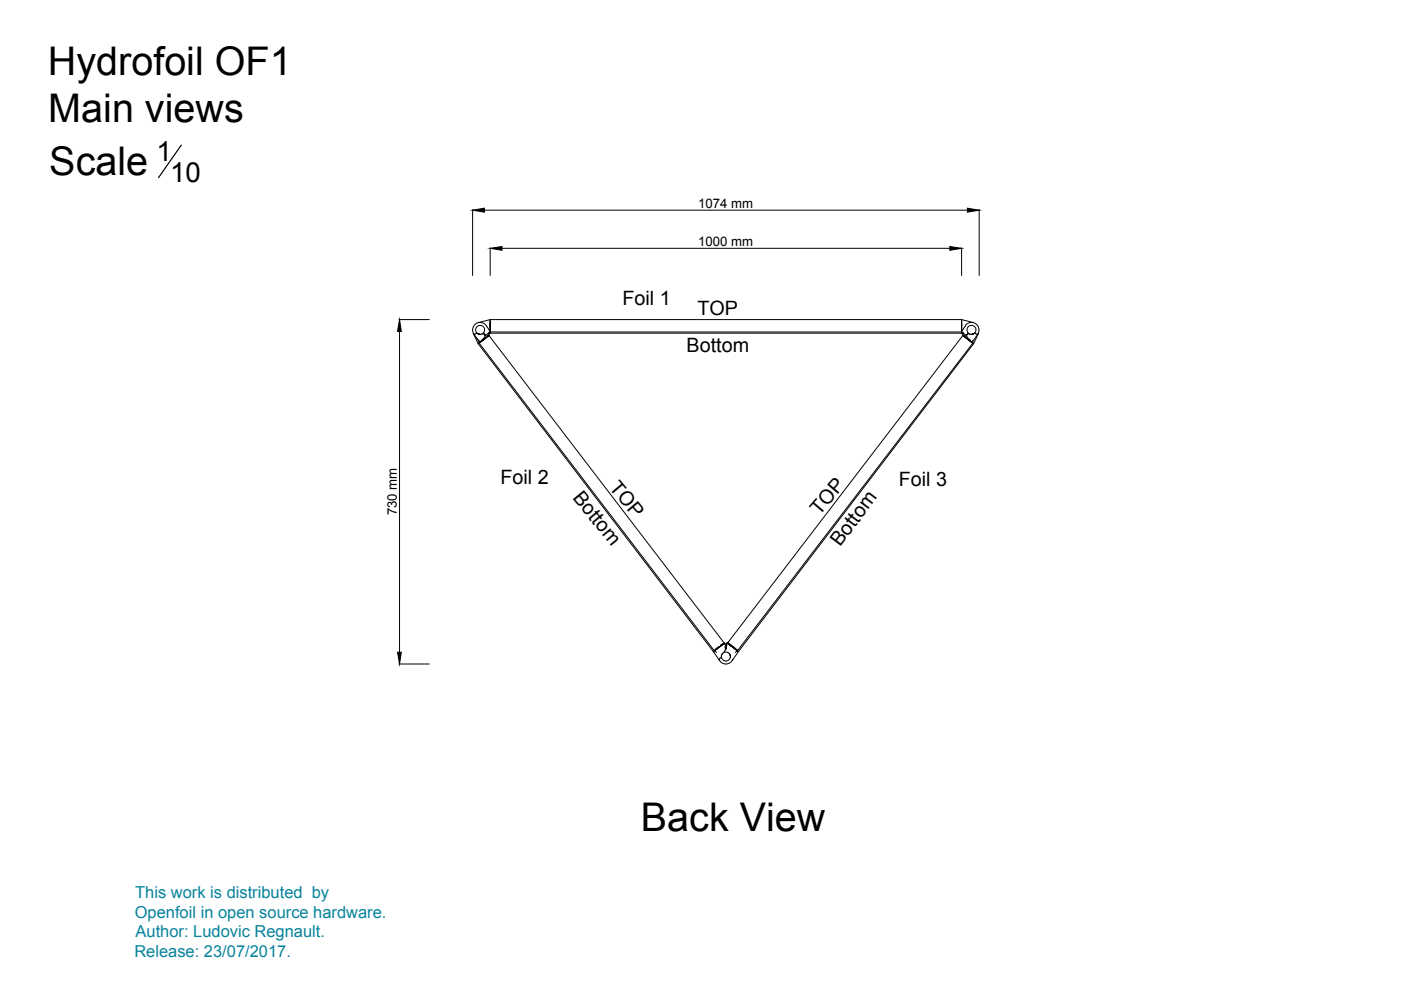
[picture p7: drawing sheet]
<svg xmlns="http://www.w3.org/2000/svg" width="297mm" height="210mm" viewBox="0 0 297 210" stroke-linecap="round" stroke-linejoin="round" font-family="sans-serif">
<!-- layer: OF1 -->
<g fill="none" stroke="#000" stroke-width=".21">
<path d="M100.3 70.6l1.1 2.3M100.5 70.9l.2 .2M100.5 70.9l1.1 1.4M100.9 70.8l-.4 .1M101 70.6l-.1 .1M101 71.7l.5 .6M101.1 70.6a.95 .95 0 0 1 .2-1.5 .95 .95 0 0 1 1.4 .5 .95 .95 0 0 1-.8 1.3M101.1 70.6l.5 .3M101.1 70.6v.1M101.4 72.9h.1M101.4 72.9l49.9 65.3M101.4 72.8v.1"/>
<path d="M101.5 72.8h.1M101.5 72.8h-.1M101.5 70.9h.1M101.6 72.8h-.1M101.6 72.8h.1M101.6 72.2v.6M101.6 70.9h.1M101.6 72.7v.1M101.6 72.7h.1M101.6 72.8l49.9 65.2M101.7 70.9h.1M101.7 72.7h-.1"/>
<path d="M101.7 72.7h.1M101.7 72.6v.1M101.7 72.6h.1M101.7 70.9h.2M101.8 72.6h.1M101.8 70.9h.1M101.8 72.6h-.1M101.8 72.5v.1M102 72.5h.1M102.1 72.3l-.3 .2M102.1 72.4h.1M102.2 72.3h.1"/>
<path d="M102.2 72.3h-.1M102.2 72.2v.1M102.2 72.2h.1M102.3 70.8h.2M102.3 72.2h.1M102.4 72.2h.1M102.4 72.1l-.2 .1M102.4 72.1h.1M102.5 72l-.1 .1M102.5 72h.1M102.5 70.8h.2M102.6 72h.1"/>
<path d="M102.7 71.9l-.2 .1M102.7 72h.1M102.7 70.9h.1M102.7 71.9h.1M102.8 71l.2 .1M102.8 71h.1M102.8 71.8h.1M102.9 71.1h.1M102.9 71.8h.1M102.9 71.7h.1M102.9 71.7l-.2 .2M102.9 71.2l-.7 1"/>
<path d="M102.9 71.2h.1M103 71.7h-.1M103 71.1l-.1 .1M103 71.7h.1M103.1 71.6h.1M103.3 71.4h.1M103.3 71.4l-.3 .3M103.4 71.4h.1M103.4 71.3h.1M103.5 71.3l-.1 .1M103.5 71.3h.1M103.5 70.7h.1"/>
<path d="M103.5 70.7l.1 .1M103.5 71.2v.1M103.5 71.2h.1M103.6 71.2h.1M103.6 70.8h.1M103.6 70.6v.2M103.7 71.1h.1M103.7 70.6v.5M103.7 71.1l-.1 .1M103.7 71.1l49.9 65.3M103.7 70.5v.1M103.7 70.6v.1"/>
<path d="M103.7 70.6h.1M103.9 70.4h-.1M103.9 70.6h.1M103.9 67.8v.2M103.9 67.9h.1M103.9 68h.1M103.9 68.5v.1M103.9 68.6v.4M103.9 69.1h.1M103.9 69.8v.5a2.56 2.56 0 0 0-2.2-1.9 1.59 1.59 0 0 0-1.2 2.5M103.9 70h.1M103.9 70.1h.1"/>
<path d="M103.9 70.4h.1M103.9 70.3v.2M103.9 67.8h.1M103.9 70.5v.1M103.9 70.5h.1M103.9 68v.1M103.9 68.2h.1M103.9 68.3h.1M103.9 68.1v.3M103.9 68.4v.1M103.9 69.2h.1M103.9 69.2v.3"/>
<path d="M103.9 69.5v.2M103.9 69.7v.1M103.9 69.8h.1M103.9 68.4h.1M103.9 68.5h.1M103.9 68.6h.1M103.9 68.8h.1M103.9 68.9h.1M103.9 69h.1M103.9 69v.2M103.9 69.3h.1M103.9 69.4h.1"/>
<path d="M103.9 69.6h.1M103.9 69.9h.1M103.9 70.3h.1M103.9 70.4l-1 .7M103.9 67.8l-2.5 .6M103.9 70.6l-.3 .2M103.9 67.8h100M103.9 70.4h100M103.9 70.6h100M203.9 70.6h.1M203.9 67.8v.1M203.9 67.9v.1"/>
<path d="M203.9 68.5v.1M203.9 68.6v.4M203.9 69.1h.1M203.9 70h.1M203.9 70.1h.1M203.9 70.4h.1M203.9 70.3v.2M203.9 67.8h.1M203.9 70.5v.1M203.9 70.5h.1M203.9 68h.1M203.9 68.1h.1"/>
<path d="M203.9 68v.1M203.9 68.2h.1M203.9 68.3h.1M203.9 68.1v.3M203.9 68.4v.1M203.9 69v.2M203.9 69.2v.3M203.9 69.5v.2M203.9 69.7h.1M203.9 69.8h.1M203.9 70.3h.1M203.9 69.9h.1"/>
<path d="M203.9 69.7v.1M203.9 69.6h.1M203.9 69.4h.1M203.9 69.3h.1M203.9 69.2h.1M203.9 69h.1M203.9 68.9h.1M203.9 68.8h.1M203.9 68.7h.1M203.9 68.6h.1M203.9 68.5h.1M203.9 68.4h.1"/>
<path d="M203.9 70.6l.3 .2M203.9 67.8l2.5 .6M204 70.4l.9 .7M204.1 70.6h.1M204.1 70.5l-.1 .1M204.1 70.6l.1 .2M204.1 71.1h.1M204.1 71.1l.1 .1M204.1 71.1l-49.9 65.3M204.2 71.2h.1M204.2 70.8h.1M204.2 70.6v.2"/>
<path d="M204.2 70.8l-.1 .3M204.2 70.7v.1M204.2 70.7h.1M204.3 71.2v.1M204.3 71.2h.1M204.3 70.7h-.1M204.3 71.3h.1M204.3 70.7h.1M204.3 71.3l.2 .1M204.4 71.3h.1M204.4 71.4h.1M204.5 71.4h.1"/>
<path d="M204.5 71.4l.4 .3M204.6 71.5h.1M204.6 71.4h.1M204.6 69.1a1.59 1.59 0 0 1 2.3-.5 1.59 1.59 0 0 1 .4 2.3M204.7 69.1l-.8 1.2v-.5M204.7 71.6h.1M204.8 71.6h.1M204.9 71.7h.1M204.9 71.7l.2 .2M204.9 71.2l.7 1-.2-.1M204.9 71.2h.1M204.9 71.1h.1"/>
<path d="M204.9 71.1h-.1l.1 .1M205 71l-.1 .1M205 71h.1M205 70.9v.1M205 71.8h.1M205.1 71.9h.1M205.1 70.9h.1M205.1 71.9v.1M205.1 72l.3 .1M205.3 70.8h-.2M205.3 72h.1M205.4 72.1h.1"/>
<path d="M205.4 72.2h.1M205.5 70.8a.95 .95 0 0 1-.2-1.5 .95 .95 0 0 1 1.4 .1 .95 .95 0 0 1-.3 1.4M205.5 70.8l.4 .1M205.5 72.2h.1M205.5 70.8h-.2M205.6 72.2l.4 .3M205.6 72.2h.1M205.7 72.3h.1M205.7 72.4h.1M205.9 70.9h.2M206 70.9h.1M206 72.6h.1"/>
<path d="M206 72.5v.1M206.1 72.6v.1M206.1 72.6h.1M206.1 72.7h.1M206.1 70.9h-.1M206.2 70.9h-.1M206.2 72.7h.1M206.2 70.9h.1M206.2 72.7v.1M206.2 72.8h.1M206.2 72.2v.6M206.2 72.8l-49.9 65.2"/>
<path d="M206.3 72.8l.1 .1M206.3 72.8h.1M206.4 72.9h.1M206.4 70.8h.1M206.4 70.8l-.2 .1M206.4 72.9l-49.9 65.3M206.7 70.6l.2 .1M206.9 70.8l.4 .1-1.1 1.4M207.5 70.6l-1.1 2.3M151.3 138.2h.1M151.3 138.2l1.3 1.9M151.3 138.1h.1"/>
<path d="M151.3 138.1v.1M151.4 138.1h.1M151.4 138l-.1 .1M151.4 138h.1M151.5 138h-.1M151.5 138h.1M151.5 138l.4 .3M151.6 137.9h.1M151.6 137.9l-.1 .1M151.7 137.8l-.1 .1M151.7 137.8h.1M151.9 137.7h.1"/>
<path d="M151.9 137.7l-.2 .1M152 137.6h.1M152 137.6l-.1 .1M152.1 137.5h.1M152.1 137.5v.1M152.2 137.4h.1M152.3 137.4h.1M152.3 137.4l-.2 .1M152.4 137.3h.1M152.6 137.2h.1M152.5 137.2l-.2 .2M152.5 139.7l-.1 .1"/>
<path d="M152.7 139.6l-.2 .1M152.7 137.1h.1M152.7 137h.1M152.8 137l-.2 .2M152.8 137h.1M152.9 136.9l-.1 .1M152.9 136.9h.1M152.9 139.1h.1M153 136.9h.1M153 139.1h.1M153 139.1a.95 .95 0 0 0 .9 1.1 .95 .95 0 0 0 1-1.1M153 139.4h.1"/>
<path d="M153 139h.1M153 139.4l-.3 .2M153 138.9l.1-.1a.95 .95 0 0 1 1.6-.2l.1 .4M153 136.8h.1M153 139v.1M153 138.9v.1M153.2 136.7h.1M153.4 136.5l-.5 .4M153.4 136.5h.1M153.5 136.5h-.1M153.5 136.5h.1M153.5 136.4h.1"/>
<path d="M153.5 136.4v.1M153.6 136.4h.1M153.6 136.4h-.1M153.6 136.4l.3 .4-.2-.2M153.7 136.6h.1M153.7 136.6l.4 .5M153.8 137.8l-.3 .5M153.8 137.6h.1M153.8 137.6v.2M153.9 136.9l.2-.1v.3M153.9 137.4h.2l-.1 .2M153.9 137.2l-.1-.1v.3l.2 .1"/>
<path d="M154 137.6h.1M154 137.6h-.2M154.1 137.1l-.3 .2M154.1 136.6h.1M154.1 136.6l-.3 .2M154.2 136.4h.1M154.2 136.4l-.1 .2M154.3 136.4h.1M154.3 136.4v.1M154.3 136.5l.1 .1M154.3 136.5h.1M154.4 136.5h.1"/>
<path d="M154.5 136.6h.1M154.4 136.6h.1M154.5 136.6l.1 .1M154.6 136.6h.1M154.6 136.7h.1M154.6 136.7l.3 .2M154.7 136.7h.1M154.8 136.8h.1M154.8 138.9v.1M154.8 139h.1M154.8 139.1h.1M154.9 136.8h.1"/>
<path d="M154.9 136.9h.1M154.9 139.1h.1M154.9 139v.1M154.9 136.9l.1 .1M155 136.9h.1M155 137h.1M155 137l.3 .2M155.1 137.1h.1M155.2 137.1h.1M155.3 137.2h.1M155.3 137.2l.1 .1M155.4 137.2h.1"/>
<path d="M155.4 137.3h.1M155.4 139.8a1.59 1.59 0 0 1-1.5 1 1.59 1.59 0 0 1-1.5-1M155.5 137.3v.1M155.5 137.4h.1M155.5 137.4l.2 .1M155.6 137.4h.1M155.7 137.5h.1M155.7 137.5l.1 .1M155.8 137.6l.3 .2M155.8 137.6h.1M155.9 137.7h.1M156.1 137.8l.1 .1"/>
<path d="M156.1 137.8h.1M156.2 137.9h.1M156.3 137.9h.1M156.3 138h.1M156.3 137.9v.1M156.3 138l-.4 .3M156.4 138h.1M156.4 138l.1 .1M156.5 138.1h.1M156.5 138.2h.1M156.5 138.1v.1M156.5 138.2l-1.3 1.9"/>
</g>
<!-- layer: Cotation -->
<path d="M100.2 44.4v14M102.7 44.6h102.4M103.9 52.6v5.8M106.4 52.6h95M203.9 52.6v5.8M207.6 44.4v14M84.6 67.8h6.4M84.7 70.3v68M84.6 140.8h6.4" fill="none" stroke="#000" stroke-width=".21"/>
<path d="M100.2 44.6l2.5-.5v.9zM103.9 52.6l2.5-.3v.8zM201.4 52.3l2.5 .3-2.5 .5zM205.1 44.1l2.5 .5-2.5 .4zM84.7 67.8l.4 2.5h-.8zM84.3 138.3h.8l-.4 2.5z" fill="#000" stroke="#000" stroke-width=".21"/>
<!-- layer: Text -->
<path d="M38.4 30.8l-4.8 6.9" fill="none" stroke="#000" stroke-width=".25"/>
<g font-size="8.4">
<text x="10.2" y="15.9">Hydrofoil OF1</text>
<text x="10.2" y="25.9">Main views</text>
<text x="10.5" y="37.2">Scale</text>
<text x="135.9" y="176.2">Back View</text>
</g>
<g font-size="5.9">
<text x="33.1" y="34.2">1</text>
<text x="36.1" y="38.5">10</text>
</g>
<g font-size="4.2">
<text x="132" y="64.7">Foil 1</text>
<text x="147.9" y="66.8">TOP</text>
<text x="145.6" y="74.6">Bottom</text>
<text x="106.1" y="102.6">Foil 2</text>
<text x="121.3" y="105.6" transform="rotate(51 121.3 105.6)">Bottom</text>
<text x="129" y="103.4" transform="rotate(50 129 103.4)">TOP</text>
<text x="190.5" y="103">Foil 3</text>
<text x="173.7" y="109.5" transform="rotate(-50 173.7 109.5)">TOP</text>
<text x="178.1" y="116.1" transform="rotate(-53 178.1 116.1)">Bottom</text>
</g>
<g font-size="3.5" fill="#07839c">
<text x="28.7" y="190.4">This work is distributed by</text>
<text x="28.6" y="194.6">Openfoil in open source hardware.</text>
<text x="28.5" y="203">Release: 23/07/2017.</text>
<text x="28.7" y="198.7">Author: Ludovic Regnault.</text>
</g>
<g font-size="2.8">
<text x="148" y="44.1">1074 mm</text>
<text x="148" y="52.1">1000 mm</text>
<text x="84.2" y="109.3" transform="rotate(-90 84.2 109.3)">730 mm</text>
</g>
</svg>
